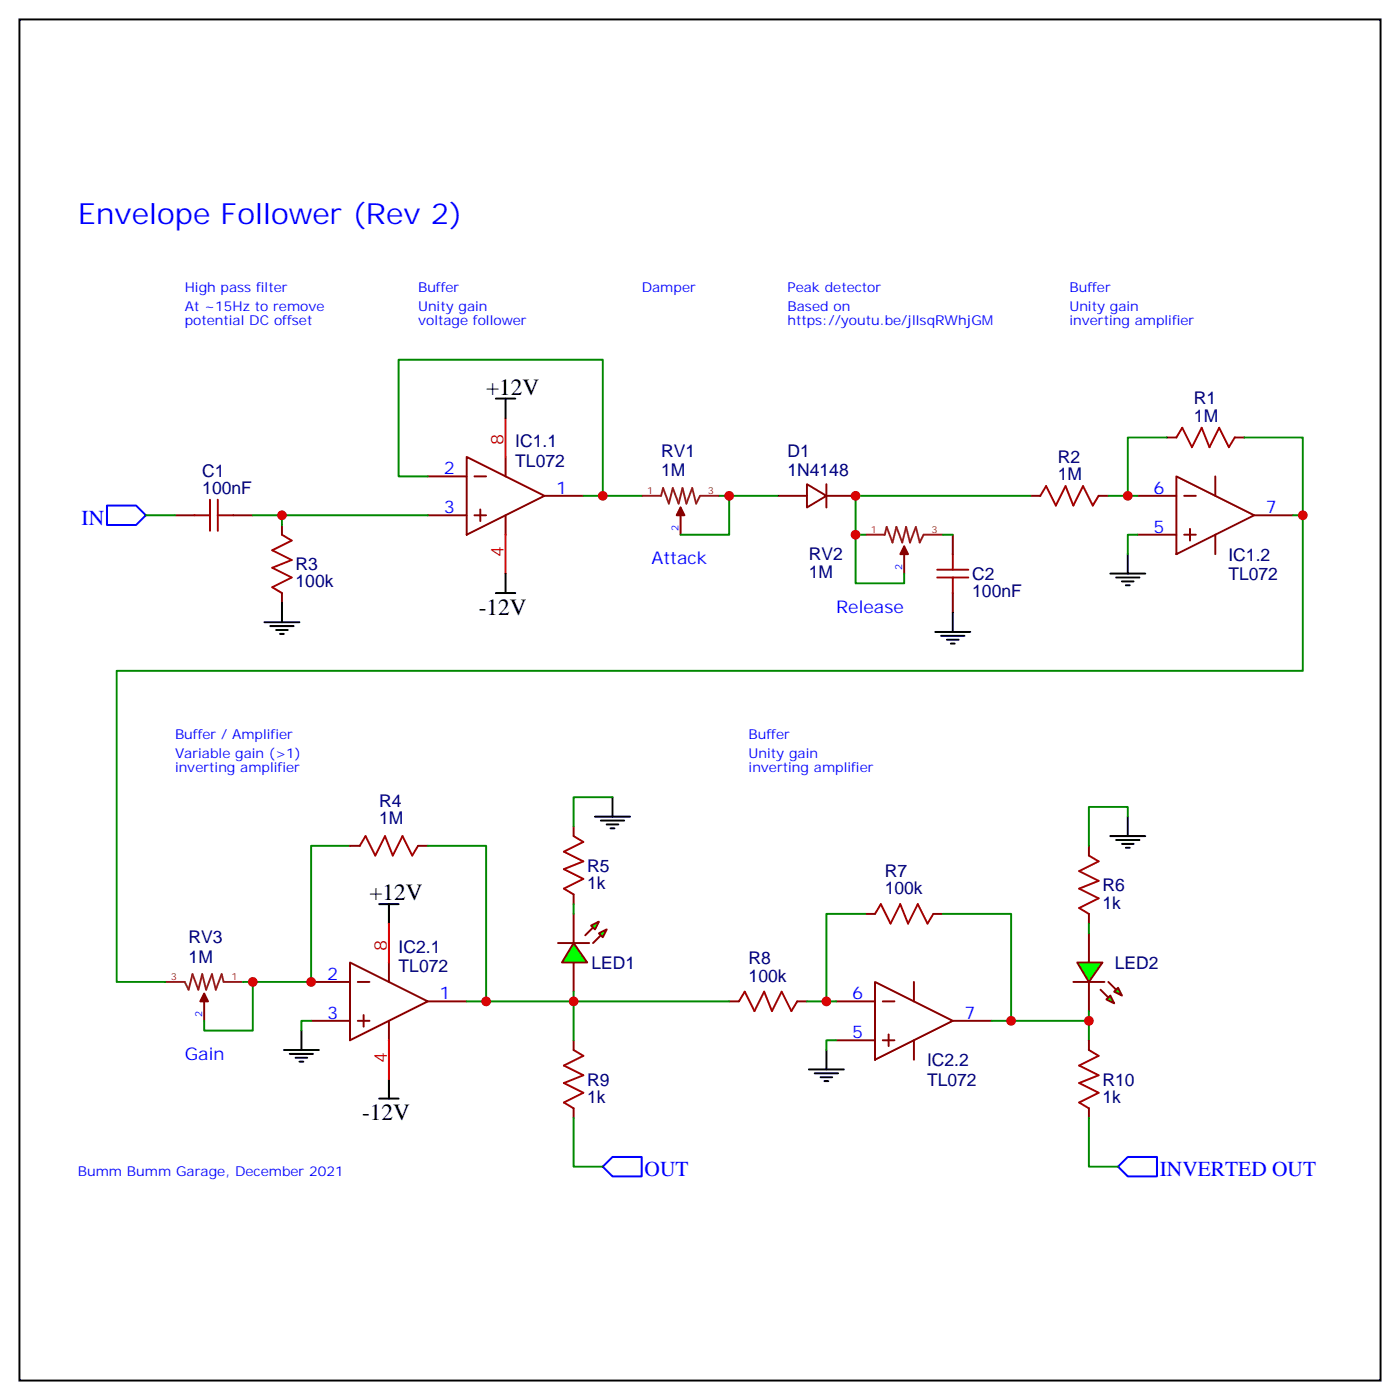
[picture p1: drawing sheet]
<svg xmlns="http://www.w3.org/2000/svg" width="254mm" height="254mm" viewBox="0 0 254 254" stroke-linecap="round" stroke-linejoin="round" font-family="sans-serif">
<path d="M19.4 91.7h5.3l1.8 1.8-1.8 1.7h-5.3z" fill="none" stroke="#00f" stroke-width=".35"/>
<g fill="none" stroke="#a10000" stroke-width=".35">
<path d="M213.4 79.4l1.1-1.8 1.8 3.5 1.7-3.5 1.4 3.5 1.8-3.5 1.8 3.5 1-1.7M35.3 93.5h2.8M38.1 90.7v5.6M39.5 93.5h2.8M39.5 90.7v5.6M51.2 97l1.7 1.1-3.5 1.7 3.5 1.8-3.5 1.4 3.5 1.8-3.5 1.7 1.8 1.1M188.7 90l1.1-1.8 1.8 3.5 1.7-3.5 1.4 3.5 1.8-3.5 1.8 3.5 1-1.7M170 104.8h5.7M170 103.4h5.7M172.9 100.5v2.9M172.9 104.8v2.8M65.3 153.5l1-1.8 1.8 3.5 1.7-3.5 1.5 3.5 1.7-3.5 1.8 3.5 1-1.7"/>
<path d="M158.7 165.8l1.1-1.8 1.8 3.6 1.7-3.6 1.4 3.6 1.8-3.6 1.8 3.6 1-1.8M134.1 181.7l1-1.8 1.8 3.5 1.7-3.5 1.5 3.5 1.7-3.5 1.8 3.5 1-1.7"/>
</g>
<g fill="none" stroke="#870000" stroke-width=".35">
<path d="M211.7 79.4h1.7M224 79.4h1.8M31.7 93.5h3.6M42.3 93.5h3.6M51.2 95.2v1.8M77.6 93.5h7.1M77.6 86.4h7.1M84.7 82.9l14.1 7.1-14.1 7zM86.1 93.5h2.1M86.1 86.4h2.1M87.1 92.4v2.1M91.7 82.9v3.5"/>
<path d="M91.7 93.5v3.5M98.8 90h7M123.5 93.5v3.5M141.1 90h5.3M146.4 87.8l3.5 2.2-3.5 2.1zM149.9 90h5.3M149.9 87.8v4.3M172.9 97v3.5M187 90h1.7M199.3 90h1.8M206.4 90h7M206.4 97h7"/>
<path d="M213.4 86.4l14.1 7.1-14.1 7zM214.8 90h2.2M214.8 97h2.2M215.9 96v2.1M220.5 86.4v3.6M220.5 97v3.5M227.5 93.5h7.1M51.2 107.6v1.8M172.9 107.6v3.5M63.5 153.5h1.8M75.8 153.5h1.8M56.4 178.2h7.1"/>
<path d="M63.5 174.6l14.1 7.1-14.1 7zM64.9 178.2h2.1M70.6 174.6v3.6M104.1 165.8v5.3M104.1 174.6v5.3M157 165.8h1.7M158.7 178.2l14.2 7-14.2 7.1zM165.8 178.2v3.5M169.3 165.8h1.8M37 181.7v3.5M56.4 185.2h7.1M64.9 185.2h2.1"/>
<path d="M66 184.1v2.2M70.6 185.2v3.5M77.6 181.7h7.1M132.3 181.7h1.8M144.6 181.7h1.8M151.7 181.7h7M151.7 188.7h7M160.2 181.7h2.1M160.2 188.7h2.1M161.2 187.7v2.1M165.8 188.7v3.6M172.9 185.2h7"/>
</g>
<g fill="none" stroke="#000" stroke-width=".35">
<path d="M90 72.3h3.5M91.7 72.3v3.5M48 112.9h6.3M49 113.6h4.3M50.1 114.3h2.1M50.8 115h.7M51.2 109.4v3.5M90 107.6h3.5M91.7 104.1v3.5M169.7 114.7h6.3M170.7 115.4h4.3M171.8 116.1h2.1"/>
<path d="M172.5 116.8h.7M172.9 111.1v3.6M201.4 104.1h6.4M202.5 104.8h4.2M203.6 105.5h2.1M204.3 106.2h.7M204.6 100.5v3.6M68.8 164h3.5M70.6 164v3.6M51.5 190.5h6.4M52.6 191.2h4.2M53.6 191.9h2.1"/>
<path d="M54.3 192.6h.7M54.7 187v3.5M68.8 199.3h3.5M70.6 195.8v3.5M146.8 194h6.3M147.8 194.7h4.2M148.9 195.4h2.1M149.6 196.1h.7M149.9 190.5v3.5"/>
</g>
<g fill="none" stroke="#008700" stroke-width=".35">
<path d="M211.7 79.4h-7.1v10.6M225.8 79.4h10.6v14.1h-1.8M26.5 93.5h5.2M51.2 93.5v1.7M201.1 90h5.3M206.4 97h-1.8v3.5M236.4 93.5v28.2h-215.2v56.5h8.8M63.5 153.5h-7.1v24.7h-10.5M77.6 153.5h10.6v28.2M44.1 178.2h1.8v8.8h-8.9v-1.8M157 165.8h-7.1v15.9M171.1 165.8h12.3v19.4"/>
<path d="M56.4 185.2h-1.7v1.8M84.7 181.7h47.6M146.4 181.7h5.3M151.7 188.7h-1.8v1.8"/>
</g>
<path d="M91.7 75.8v7.1M91.7 97v7.1M70.6 167.6v7M70.6 188.7v7.1" fill="none" stroke="#f00" stroke-width=".35"/>
<path d="M116.4 90h3.5l.4-1.5 1.1 2.9 .7-2.9 1 2.9 .7-2.9 .7 2.9 1.1-2.9 .7 2.9 .7-1.4h3.5M123.5 92.1v1.4M30 178.2h3.5l.7 1.4 .7-2.9 1.1 2.9 .7-2.9 .7 2.9 1.1-2.9 .7 2.9 1-2.9 .4 1.5h3.5M37 180.3v1.4" fill="none" stroke="#8c2424" stroke-width=".35"/>
<g fill="#870000" stroke="#870000" stroke-width=".35">
<path d="M123.5 92.1l.7 1.4h-1.4z"/>
<path d="M37 180.3l.7 1.4h-1.4z"/>
</g>
<g fill="#0f0" stroke="#870000" stroke-width=".35">
<path d="M107.2 167.9l1.5-.7-.8 1.4z"/>
<path d="M108.7 169.3l1.4-.7-.7 1.4z"/>
</g>
<g fill="#870000" stroke="#870000" stroke-width=".35">
<path d="M106.2 169.7l1.4-1.4z"/>
<path d="M107.6 171.1l1.4-1.4z"/>
</g>
<path d="M101.2 171.1h5.7z" fill="#f00" stroke="#870000" stroke-width=".35"/>
<path d="M104.1 171.1l2.4 3.5h-4.5z" fill="#0f0" stroke="#870000" stroke-width=".35"/>
<path d="M104.1 151.7l1.7 1.1-3.5 1.7 3.5 1.8-3.5 1.4 3.5 1.8-3.5 1.7 1.8 1.1M104.1 190.5l1.7 1.1-3.5 1.7 3.5 1.8-3.5 1.4 3.5 1.8-3.5 1.7 1.8 1.1M197.6 190.5l1.7 1.1-3.5 1.7 3.5 1.8-3.5 1.4 3.5 1.8-3.5 1.7 1.8 1.1" fill="none" stroke="#a10000" stroke-width=".35"/>
<path d="M104.1 149.9v1.8M104.1 162.3v1.7M197.6 169.3v5.3M197.6 178.2v5.2M104.1 188.7v1.8M197.6 188.7v1.8M104.1 201.1v1.7M197.6 201.1v1.7" fill="none" stroke="#870000" stroke-width=".35"/>
<path d="M107.9 148.2h6.4M109 148.9h4.2M110.1 149.6h2.1M110.8 150.3h.7M111.1 144.6v3.6" fill="none" stroke="#000" stroke-width=".35"/>
<path d="M111.1 144.6h-7v5.3M104.1 164v1.8M104.1 179.9v8.8M179.9 185.2h17.7v3.5M104.1 202.8v8.9h5.3M197.6 202.8v8.9h5.2" fill="none" stroke="#008700" stroke-width=".35"/>
<path d="M111.1 209.9h5.3v3.5h-5.3l-1.7-1.7zM204.6 209.9h5.3v3.5h-5.3l-1.8-1.7z" fill="none" stroke="#00f" stroke-width=".35"/>
<g fill="#0f0" stroke="#870000" stroke-width=".35">
<path d="M200.7 181.3l.7-.7 .7 1.4z"/>
<path d="M202.1 179.9l.7-.7 .8 1.4z"/>
</g>
<g fill="#870000" stroke="#870000" stroke-width=".35">
<path d="M199.7 179.6l1.4 1.4z"/>
<path d="M201.1 178.2l1.4 1.4z"/>
</g>
<path d="M194.7 178.2h5.7z" fill="#f00" stroke="#870000" stroke-width=".35"/>
<path d="M195.4 174.6h4.6l-2.4 3.6z" fill="#0f0" stroke="#870000" stroke-width=".35"/>
<path d="M45.9 93.5h31.7M77.6 86.4h-5.3v-21.1h37.1v24.7h-3.6M109.4 90h7M130.5 90h1.8v7h-8.8M132.3 90h8.8M157 97h-1.8v8.8h8.8v-1.7M171.1 97h1.8M187 90h-31.8v7M204.6 148.2v-1.8h-7v7.1M197.6 167.6v1.7M197.6 183.4v1.8" fill="none" stroke="#008700" stroke-width=".35"/>
<path d="M197.6 155.2l1.7 1.1-3.5 1.7 3.5 1.8-3.5 1.4 3.5 1.8-3.5 1.7 1.8 1.1" fill="none" stroke="#a10000" stroke-width=".35"/>
<path d="M164 100.5v3.6M197.6 153.5v1.7M197.6 165.8v1.8" fill="none" stroke="#870000" stroke-width=".35"/>
<path d="M3.5 3.5h247v247h-247zM201.4 151.7h6.4M202.5 152.4h4.2M203.6 153.1h2.1M204.3 153.8h.7M204.6 148.2v3.5" fill="none" stroke="#000" stroke-width=".35"/>
<path d="M157 97h3.5l.4-1.4 1 2.8 .7-2.8 1.1 2.8 .7-2.8 .7 2.8 1.1-2.8 .7 2.8 .7-1.4h3.5M164 99.1v1.4" fill="none" stroke="#8c2424" stroke-width=".35"/>
<path d="M164 99.1l.7 1.4h-1.4z" fill="#870000" stroke="#870000" stroke-width=".35"/>
<g fill="#c00">
<circle cx="204.6" cy="90" r=".88"/>
<circle cx="236.4" cy="93.5" r=".88"/>
<circle cx="45.9" cy="178.2" r=".88"/>
<circle cx="56.4" cy="178.2" r=".88"/>
<circle cx="149.9" cy="181.7" r=".88"/>
<circle cx="88.2" cy="181.7" r=".88"/>
<circle cx="104.1" cy="181.7" r=".88"/>
<circle cx="183.4" cy="185.2" r=".88"/>
<circle cx="197.6" cy="185.2" r=".88"/>
<circle cx="51.2" cy="93.5" r=".88"/>
<circle cx="109.4" cy="90" r=".88"/>
<circle cx="132.3" cy="90" r=".88"/>
<circle cx="155.2" cy="97" r=".88"/>
<circle cx="155.2" cy="90" r=".88"/>
</g>
<text font-size="5.3" fill="#00f" x="14.1" y="40.6">Envelope Follower (Rev 2)</text>
<g font-size="4.2">
<text x="88.2" y="71.6">+12V</text>
<text x="86.9" y="111.5">-12V</text>
<text x="67" y="163.3">+12V</text>
<text x="65.7" y="203.2">-12V</text>
</g>
<g font-size="3.9" fill="#00f">
<text x="14.8" y="95.2">IN</text>
<text x="116.9" y="213.4">OUT</text>
<text x="210.4" y="213.4">INVERTED OUT</text>
</g>
<g font-size="3.2" fill="#000080">
<text x="216.6" y="76.6">1M</text>
<text x="216.6" y="73.4">R1</text>
<text x="93.5" y="81.1">IC1.1</text>
<text x="119.9" y="82.9">RV1</text>
<text x="142.9" y="82.9">D1</text>
<text x="191.9" y="84">R2</text>
<text x="36.7" y="89.6">100nF</text>
<text x="36.7" y="86.5">C1</text>
<text x="93.5" y="84.7">TL072</text>
<text x="119.9" y="86.4">1M</text>
<text x="142.9" y="86.4">1N4148</text>
<text x="191.9" y="87.1">1M</text>
<text x="146.8" y="101.7">RV2</text>
<text x="222.9" y="101.7">IC1.2</text>
<text x="53.6" y="106.5">100k</text>
<text x="53.6" y="103.4">R3</text>
<text x="146.8" y="104.9">1M</text>
<text x="176.4" y="105.2">C2</text>
<text x="222.9" y="105.2">TL072</text>
<text x="176.4" y="108.3">100nF</text>
<text x="68.8" y="149.6">1M</text>
<text x="68.8" y="146.4">R4</text>
<text x="106.5" y="161.3">1k</text>
<text x="106.5" y="158.2">R5</text>
<text x="160.5" y="159.1">R7</text>
<text x="200" y="161.7">R6</text>
<text x="160.5" y="162.3">100k</text>
<text x="200" y="164.9">1k</text>
<text x="34.2" y="171.1">RV3</text>
<text x="72.3" y="172.9">IC2.1</text>
<text x="34.2" y="174.6">1M</text>
<text x="72.3" y="176.4">TL072</text>
<text x="107.3" y="175.8">LED1</text>
<text x="135.8" y="178.2">100k</text>
<text x="135.8" y="175">R8</text>
<text x="202.3" y="175.8">LED2</text>
<text x="106.5" y="197">R9</text>
<text x="168.2" y="197">TL072</text>
<text x="168.2" y="193.4">IC2.2</text>
<text x="200" y="197">R10</text>
<text x="106.5" y="200.1">1k</text>
<text x="200" y="200.1">1k</text>
</g>
<g font-size="3.2" fill="#f00">
<text x="91.4" y="80.8" transform="rotate(-90 91.4 80.8)">8</text>
<text x="91.4" y="101.1" transform="rotate(-90 91.4 101.1)">4</text>
<text x="70.2" y="172.5" transform="rotate(-90 70.2 172.5)">8</text>
<text x="70.2" y="192.9" transform="rotate(-90 70.2 192.9)">4</text>
</g>
<g font-size="3.2" fill="#00f">
<text x="80.5" y="86.1">2</text>
<text x="100.9" y="89.6">1</text>
<text x="209.3" y="89.6">6</text>
<text x="80.5" y="93.1">3</text>
<text x="229.7" y="93.1">7</text>
<text x="209.3" y="96.7">5</text>
<text x="118.2" y="102.3">Attack</text>
<text x="151.7" y="111.1">Release</text>
<text x="59.4" y="177.8">2</text>
<text x="59.4" y="184.9">3</text>
<text x="79.7" y="181.3">1</text>
<text x="154.6" y="181.3">6</text>
<text x="175" y="184.9">7</text>
<text x="154.6" y="188.4">5</text>
<text x="33.5" y="192.3">Gain</text>
</g>
<g font-size="2.5" fill="#00f">
<text x="33.5" y="52.9">High pass filter</text>
<text x="75.8" y="52.9">Buffer</text>
<text x="116.4" y="52.9">Damper</text>
<text x="142.9" y="52.9">Peak detector</text>
<text x="194" y="52.9">Buffer</text>
<text x="33.5" y="56.4">At ~15Hz to remove</text>
<text x="33.5" y="58.9">potential DC offset</text>
<text x="75.8" y="56.4">Unity gain</text>
<text x="75.8" y="58.9">voltage follower</text>
<text x="142.9" y="56.4">Based on</text>
<text x="142.9" y="58.9">https://youtu.be/jllsqRWhjGM</text>
<text x="194" y="56.4">Unity gain</text>
<text x="194" y="58.9">inverting amplifier</text>
<text x="31.7" y="134.1">Buffer / Amplifier</text>
<text x="31.7" y="137.6">Variable gain (&gt;1)</text>
<text x="135.8" y="134.1">Buffer</text>
<text x="135.8" y="137.6">Unity gain</text>
<text x="31.7" y="140.1">inverting amplifier</text>
<text x="135.8" y="140.1">inverting amplifier</text>
<text x="14.1" y="213.4">Bumm Bumm Garage, December 2021</text>
</g>
<g font-size="1.8" fill="#8d2323">
<text x="117.4" y="89.6">1</text>
<text x="128.4" y="89.6">3</text>
<text x="158" y="96.7">1</text>
<text x="169" y="96.7">3</text>
<text x="31" y="177.8">3</text>
<text x="42" y="177.8">1</text>
</g>
<g font-size="1.8" fill="#00f">
<text x="123.1" y="96.4" transform="rotate(-90 123.1 96.4)">2</text>
<text x="163.7" y="103.4" transform="rotate(-90 163.7 103.4)">2</text>
<text x="36.7" y="184.6" transform="rotate(-90 36.7 184.6)">2</text>
</g>
</svg>
